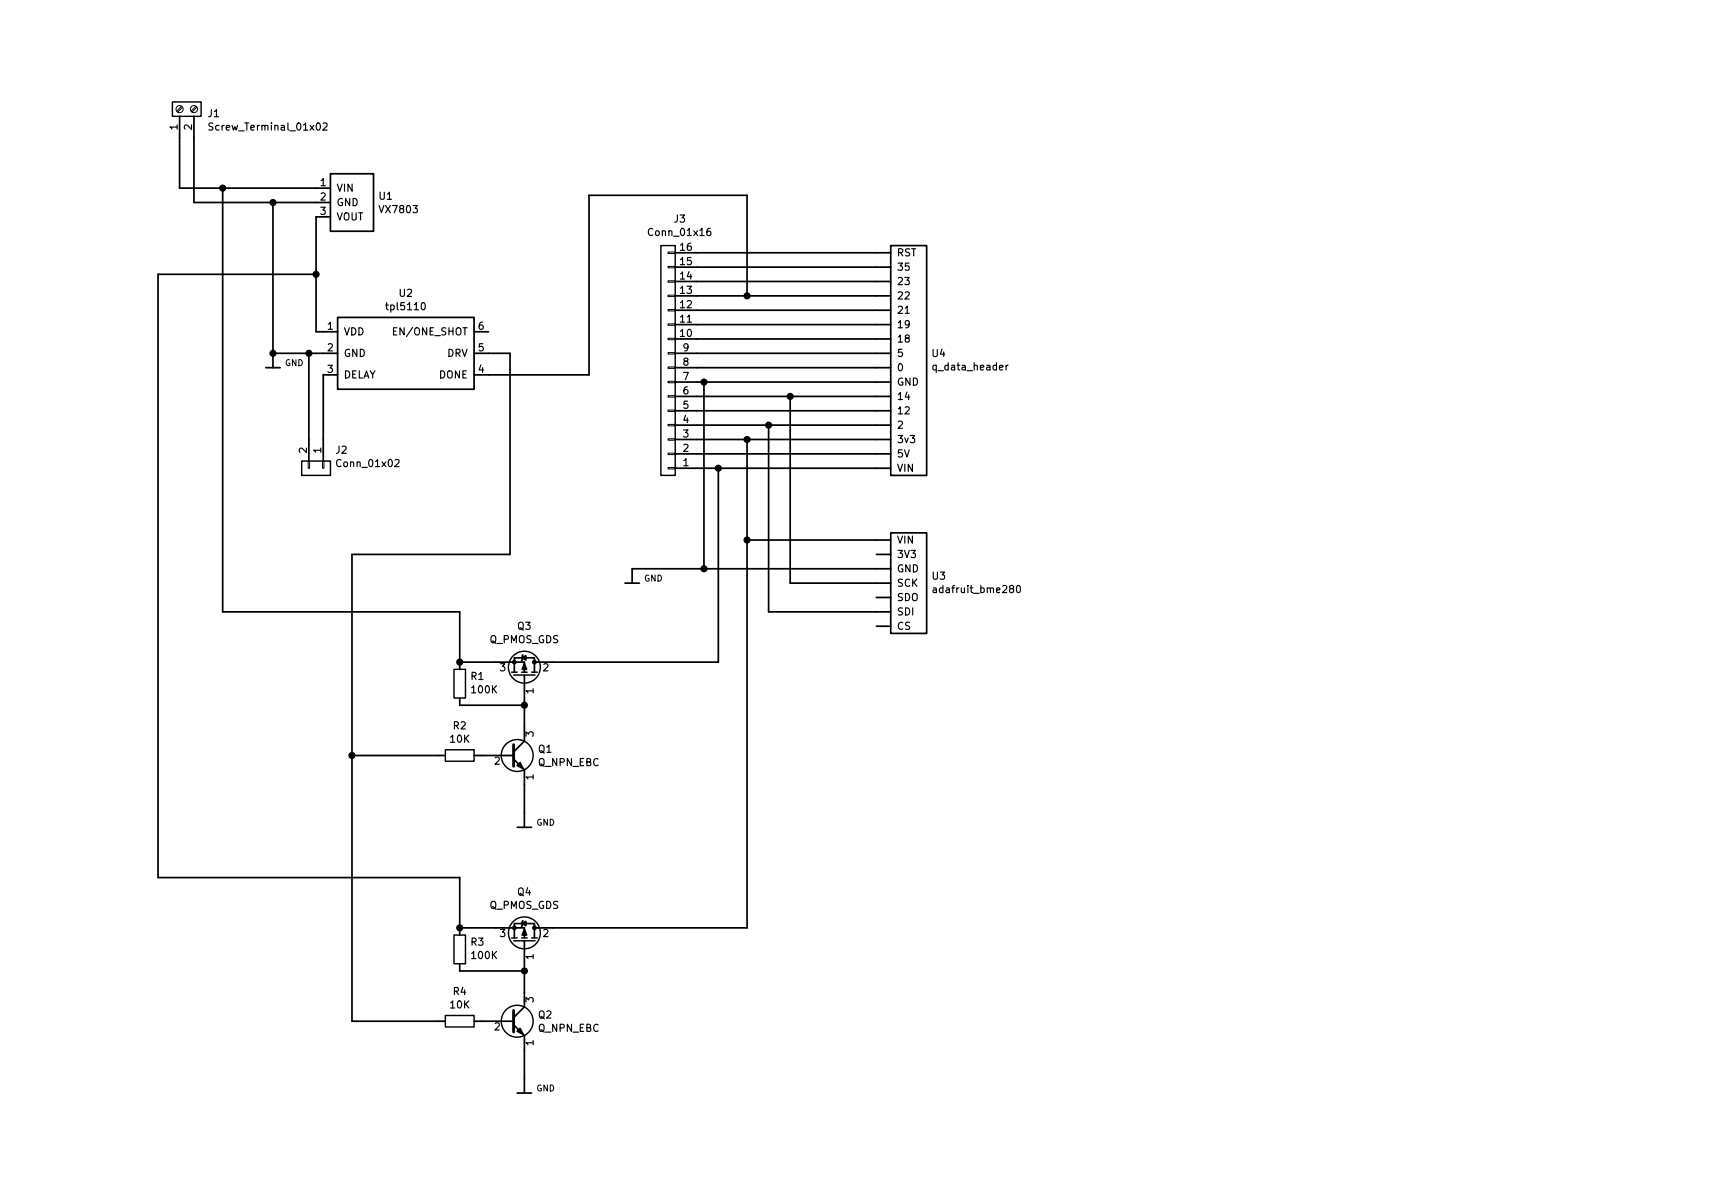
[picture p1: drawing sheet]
<svg xmlns="http://www.w3.org/2000/svg" width="304mm" height="210mm" viewBox="0 0 304 210" stroke-linecap="round" stroke-linejoin="round" font-family="sans-serif">
<g fill="none" stroke="#000" stroke-width=".3">
<path d="M31.7 20.6v12.7h26.7M34.3 20.6v15.2h24.1M39.4 33.3v74.9h41.9v10.2M48.3 35.8v29.2M58.4 30.7h7.6v10.2h-7.6zM58.4 38.3h-2.5v20.4h3.8M55.9 48.5h-28v106.7h53.4v10.1M59.7 56.1h24.1v12.7h-24.1zM83.8 58.7h2.6M119.4 59.9h38.1M119.4 57.4h38.1M119.4 54.9h38.1"/>
<path d="M119.4 52.3h38.1M119.4 49.8h38.1M119.4 47.2h38.1M119.4 44.7h38.1M132.1 52.3v-17.8h-28v31.8h-20.3M157.5 43.4h6.3v40.7h-6.3zM47 65h2.5M48.3 62.5h11.4M54.6 62.5v19M59.7 66.3h-2.6v15.2M83.8 62.5h6.4v35.5h-28v82.6h16.5M119.4 65h38.1"/>
<path d="M119.4 72.6h38.1M119.4 70.1h38.1M119.4 75.2h38.1M119.4 77.7h38.1M119.4 62.5h38.1M119.4 67.6h38.1M124.5 67.6v33M132.1 77.7v86.4h-37.6M135.9 75.2v33h21.6M139.7 70.1v33h17.8M119.4 80.3h38.1M119.4 82.8h38.1"/>
<path d="M127 82.8v34.3h-32.5M132.1 95.5h25.4M154.9 98h2.6M157.5 94.2h6.3v17.8h-6.3zM81.3 117.1h11.4v1.8M92.3 116.3l.7-.4v.8zM92.5 115.8l-.2 .1v.8l-.1 .1M92.7 119.6v11.5l-1.9 1.9M92.7 119.4v.2M94.5 117.1v-.8h-3.6v2.6M94.5 117.1v1.8M110.5 103.1h2.5"/>
<path d="M154.9 110.7h2.6M154.9 105.7h2.6M157.5 100.6h-45.7v2.5M62.2 133.6h16.5M81.3 123.4v1.3h11.4M83.8 133.6h7M90.8 134.2l1.9 1.9v10.2M91.4 146.3h2.6M81.3 164.1h11.4v1.8M81.3 170.4v1.3h11.4M92.3 163.3l.7-.4v.8zM92.5 162.8l-.2 .1v.8l-.1 .1"/>
<path d="M92.7 166.4v.2M92.7 166.6v11.4l-1.9 2M94.5 164.1v-.8h-3.6v2.6M94.5 164.1v1.8M83.8 180.6h7M90.8 181.2l1.9 1.9v10.2M91.4 193.3h2.6"/>
</g>
<g fill="none" stroke="#000" stroke-width=".2">
<path d="M37.6 21.8l-.4-.1-.2 .2v.4l.6 .2v.3l-.2 .2h-.5M57.1 21.9l.5-.2 .2 .4v.2l-.8 .7h.8M69.6 58.6h.4M70.2 58h-.6v1.2h.6M74.6 53.6l.2-.1a.69 .69 0 0 1 .4 .6 .69 .69 0 0 1-.4 .7l-.2-.1-.1-.4zM125.6 40.4l-.4 .1a.87 .87 0 0 0 0 1.2l.4-.2v-.5l-.4-.1-.2 .2M160 55.4h.8M177.9 64.6v.8M178.2 64.6h-.2l-.1 .2M69.8 81.4l.5-.2 .3 .4-.1 .2-.7 .7h.8M165 104h.5l.1 .8M165.6 104.3h-.5l-.2 .2 .1 .2h.6"/>
<path d="M179.8 103.7l.2-.2a.69 .69 0 0 1 .4 .7 .69 .69 0 0 1-.4 .6l-.2-.1-.1-.4z"/>
</g>
<g fill="none" stroke="#000" stroke-width=".25">
<path d="M30.5 18h5.1v2.6h-5.1zM116.8 43.4h2.6v40.7h-2.6zM53.3 81.5h5.1v2.6h-5.1zM80.3 118.4h2v5h-2zM90.4 118.9h1M90.8 119.4h3.8M92.2 118.9h1M94 118.9h1M78.7 132.6h5.1v2h-5.1zM78.7 179.6h5.1v2h-5.1zM80.3 165.3h2v5.1h-2zM90.4 165.9h1"/>
<path d="M90.8 166.4h3.8M92.2 165.9h1M94 165.9h1"/>
<circle cx="92.7" cy="118" r="2.82"/>
<circle cx="91.4" cy="133.6" r="2.82"/>
<circle cx="92.7" cy="165" r="2.82"/>
<circle cx="91.4" cy="180.6" r="2.82"/>
</g>
<path d="M90.8 131.7v3.8M90.8 178.7v3.8" fill="none" stroke="#000" stroke-width=".51"/>
<g fill="#000" stroke="#000" stroke-width=".3">
<path d="M92.7 117.3l.4 1.1h-.8zM91.4 135.4l.5-.5 .6 1zM92.7 164.3l.4 1h-.8zM91.4 182.4l.5-.5 .6 1z"/>
<circle cx="90.9" cy="117.1" r=".28"/>
<circle cx="94.5" cy="117.1" r=".28"/>
<circle cx="90.9" cy="164.1" r=".28"/>
<circle cx="94.5" cy="164.1" r=".28"/>
</g>
<g fill="#000" stroke="#000" stroke-width=".25">
<circle cx="39.4" cy="33.3" r=".51"/>
<circle cx="48.3" cy="35.8" r=".51"/>
<circle cx="55.9" cy="48.5" r=".51"/>
<circle cx="132.1" cy="52.3" r=".51"/>
<circle cx="48.3" cy="62.5" r=".51"/>
<circle cx="54.6" cy="62.5" r=".51"/>
<circle cx="124.5" cy="67.6" r=".51"/>
<circle cx="132.1" cy="77.7" r=".51"/>
<circle cx="135.9" cy="75.2" r=".51"/>
<circle cx="139.7" cy="70.1" r=".51"/>
<circle cx="127" cy="82.8" r=".51"/>
<circle cx="132.1" cy="95.5" r=".51"/>
<circle cx="81.3" cy="117.1" r=".51"/>
<circle cx="124.5" cy="100.6" r=".51"/>
<circle cx="62.2" cy="133.6" r=".51"/>
<circle cx="92.7" cy="124.7" r=".51"/>
<circle cx="81.3" cy="164.1" r=".51"/>
<circle cx="92.7" cy="171.7" r=".51"/>
</g>
<g fill="none" stroke="#000" stroke-width=".18">
<path d="M32.1 18.8l-.9 .9M32.3 19l-.9 .8M34.6 18.8l-.8 .9M34.8 19l-.8 .8M118.1 44.6h1.3v.2h-1.3zM118.1 47.1h1.3v.3h-1.3zM118.1 49.7h1.3v.2h-1.3zM118.1 52.2h1.3v.2h-1.3zM118.1 54.7h1.3v.3h-1.3zM118.1 57.3h1.3v.2h-1.3zM118.1 59.8h1.3v.3h-1.3zM118.1 62.4h1.3v.2h-1.3z"/>
<path d="M118.1 64.9h1.3v.2h-1.3zM118.1 67.4h1.3v.3h-1.3zM118.1 70h1.3v.2h-1.3zM118.1 72.5h1.3v.3h-1.3zM118.1 75.1h1.3v.2h-1.3zM118.1 77.6h1.3v.2h-1.3zM54.5 81.5h.2v1.3h-.2zM57 81.5h.3v1.3h-.3zM118.1 80.1h1.3v.3h-1.3zM118.1 82.7h1.3v.2h-1.3z"/>
<circle cx="31.7" cy="19.3" r=".63"/>
<circle cx="34.3" cy="19.3" r=".63"/>
</g>
<g font-size="1.8">
<text x="31.4" y="23" transform="rotate(-90 31.4 23)">1</text>
<text x="33.9" y="23" transform="rotate(-90 33.9 23)">2</text>
<text x="36.8" y="20.7">J1</text>
<text x="37.7" y="23.1">Screw_Terminal_01x02</text>
<text x="56.7" y="32.9">1</text>
<text x="56.7" y="35.5">2</text>
<text x="59.4" y="33.9">VIN</text>
<text x="67.1" y="35.3">U1</text>
<text x="56.7" y="38">3</text>
<text x="59.4" y="36.4">GND</text>
<text x="59.4" y="39">VOUT</text>
<text x="67.3" y="37.7">VX7803</text>
<text x="115" y="41.7">Conn_01x16</text>
<text x="119.2" y="39.4">J3</text>
<text x="120.3" y="46.9">15</text>
<text x="120.3" y="44.3">16</text>
<text x="158.5" y="47.9">35</text>
<text x="158.5" y="45.3">RST</text>
<text x="70.6" y="52.5">U2</text>
<text x="120.3" y="52">13</text>
<text x="120.3" y="49.4">14</text>
<text x="158.5" y="53">22</text>
<text x="158.5" y="50.4">23</text>
<text x="57.9" y="58.3">1</text>
<text x="60.7" y="59.3">VDD</text>
<text x="68.7" y="54.9">tpl5110</text>
<text x="70.1" y="59.3">EN/ONE_SHOT</text>
<text x="84.6" y="58.3">6</text>
<text x="120.3" y="59.6">10</text>
<text x="120.3" y="57">11</text>
<text x="120.3" y="54.5">12</text>
<text x="158.5" y="58">19</text>
<text x="158.5" y="55.5">21</text>
<text x="57.9" y="62.1">2</text>
<text x="57.9" y="65.9">3</text>
<text x="60.7" y="63.1">GND</text>
<text x="79.1" y="63.1">DRV</text>
<text x="84.6" y="65.9">4</text>
<text x="84.6" y="62.1">5</text>
<text x="120.8" y="64.7">8</text>
<text x="120.8" y="62.1">9</text>
<text x="158.5" y="65.7">0</text>
<text x="158.5" y="60.6">18</text>
<text x="158.5" y="63.1">5</text>
<text x="164.8" y="63.1">U4</text>
<text x="165.3" y="65.5">q_data_header</text>
<text x="60.7" y="66.9">DELAY</text>
<text x="77.7" y="66.9">DONE</text>
<text x="120.8" y="69.7">6</text>
<text x="120.8" y="67.2">7</text>
<text x="158.5" y="70.7">14</text>
<text x="158.5" y="68.2">GND</text>
<text x="120.8" y="77.4">3</text>
<text x="120.8" y="74.8">4</text>
<text x="120.8" y="72.3">5</text>
<text x="158.5" y="73.3">12</text>
<text x="158.5" y="75.8">2</text>
<text x="54.3" y="80.1" transform="rotate(-90 54.3 80.1)">2</text>
<text x="56.8" y="80.1" transform="rotate(-90 56.8 80.1)">1</text>
<text x="59.4" y="80.2">J2</text>
<text x="59.8" y="82.6">Conn_01x02</text>
<text x="120.8" y="82.4">1</text>
<text x="120.8" y="79.9">2</text>
<text x="158.5" y="78.4">3v3</text>
<text x="158.5" y="80.9">5V</text>
<text x="158.5" y="83.4">VIN</text>
<text x="158.5" y="98.7">3V3</text>
<text x="158.5" y="101.2">GND</text>
<text x="158.5" y="96.1">VIN</text>
<text x="158.5" y="103.8">SCK</text>
<text x="158.5" y="106.3">SDO</text>
<text x="164.9" y="102.5">U3</text>
<text x="165.7" y="104.9">adafruit_bme280</text>
<text x="86.5" y="113.7">Q_PMOS_GDS</text>
<text x="91.5" y="111.4">Q3</text>
<text x="158.5" y="111.4">CS</text>
<text x="158.5" y="108.8">SDI</text>
<text x="88.4" y="118.7">3</text>
<text x="96" y="118.7">2</text>
<text x="83.3" y="120.2">R1</text>
<text x="83.5" y="122.6">100K</text>
<text x="94.3" y="122.7" transform="rotate(-90 94.3 122.7)">1</text>
<text x="79.7" y="131.3">10K</text>
<text x="80.2" y="129">R2</text>
<text x="94.3" y="130.3" transform="rotate(-90 94.3 130.3)">3</text>
<text x="87.5" y="135.2">2</text>
<text x="94.3" y="137.9" transform="rotate(-90 94.3 137.9)">1</text>
<text x="95.1" y="135.5">Q_NPN_EBC</text>
<text x="95.2" y="133.1">Q1</text>
<text x="86.5" y="160.7">Q_PMOS_GDS</text>
<text x="91.5" y="158.4">Q4</text>
<text x="83.3" y="167.2">R3</text>
<text x="88.4" y="165.7">3</text>
<text x="96" y="165.7">2</text>
<text x="83.5" y="169.6">100K</text>
<text x="94.3" y="169.6" transform="rotate(-90 94.3 169.6)">1</text>
<text x="79.7" y="178.3">10K</text>
<text x="80.2" y="176">R4</text>
<text x="94.3" y="177.3" transform="rotate(-90 94.3 177.3)">3</text>
<text x="87.5" y="182.2">2</text>
<text x="94.3" y="184.9" transform="rotate(-90 94.3 184.9)">1</text>
<text x="95.1" y="182.5">Q_NPN_EBC</text>
<text x="95.2" y="180.1">Q2</text>
</g>
<g font-size="1.5">
<text x="50.4" y="64.7">GND</text>
<text x="113.9" y="102.8">GND</text>
<text x="94.8" y="146">GND</text>
<text x="94.8" y="193">GND</text>
</g>
</svg>
